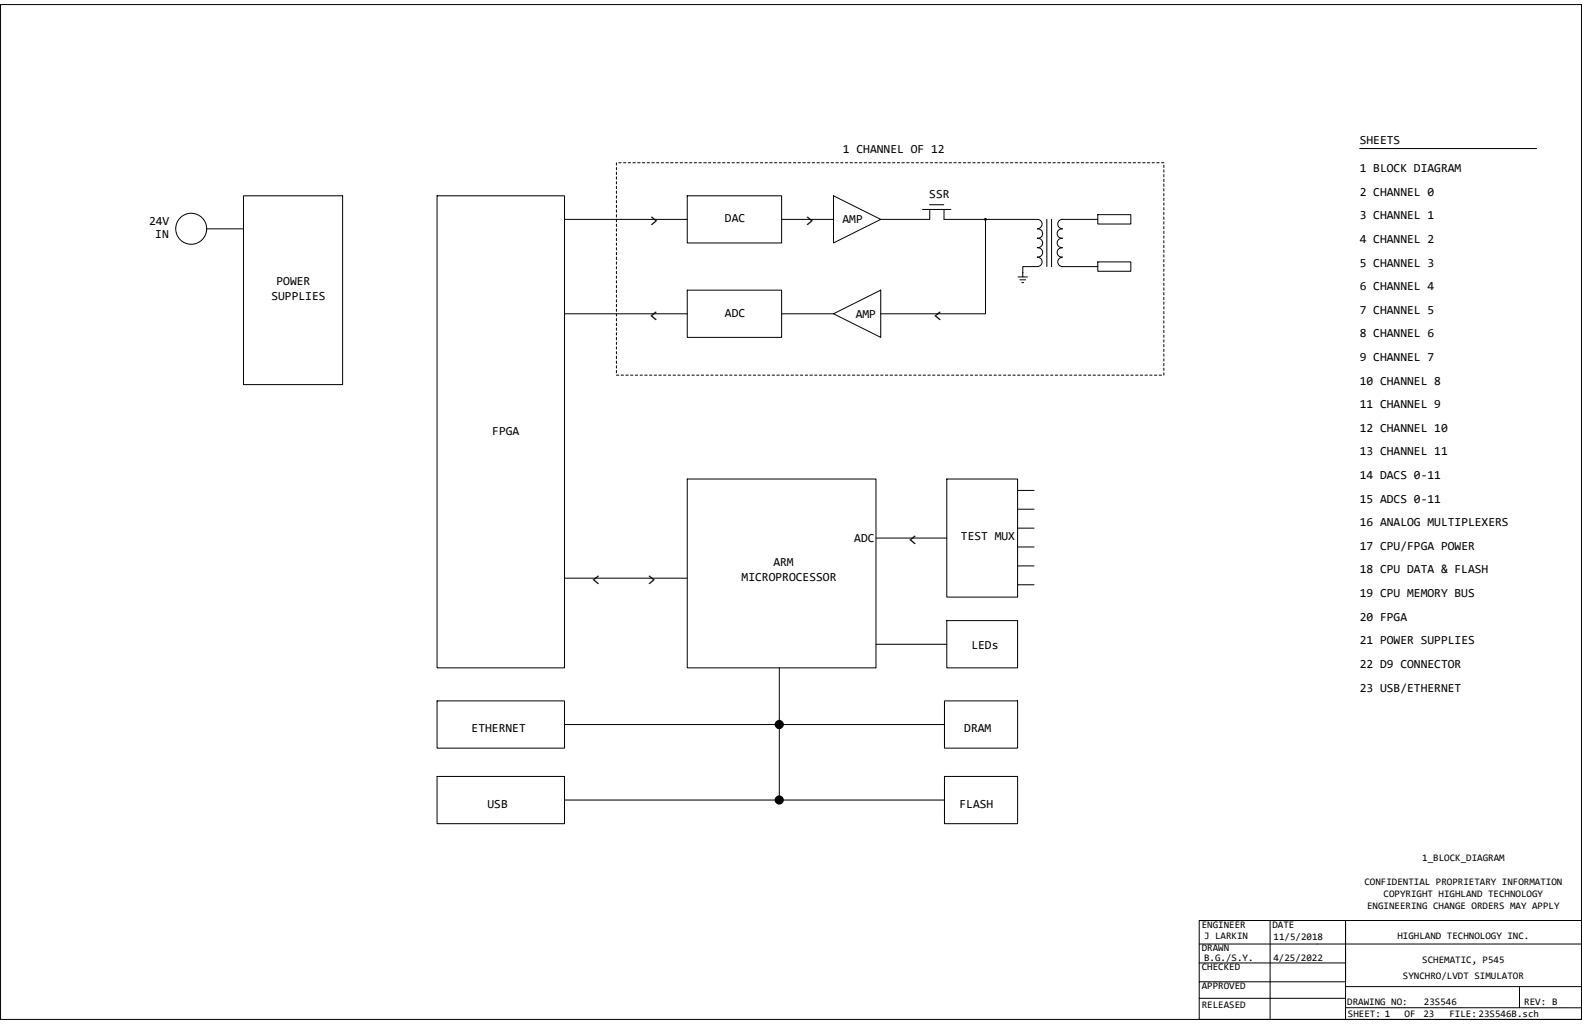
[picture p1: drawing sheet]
<svg xmlns="http://www.w3.org/2000/svg" width="432mm" height="279mm" viewBox="0 0 432 279" stroke-linecap="round" stroke-linejoin="round" font-family="sans-serif">
<g fill="none" stroke="#000" stroke-width=".27">
<path d="M.1 1.2h431.6v277h-431.6zM66.5 53.4h27v51.5h-27zM119.3 53.4h34.8v128.8h-34.8zM154.1 59.9h33.5M168.3 44.4v.6M168.3 45.7v.6M168.3 47v.6M168.3 48.3v.6M168.3 49.6v.6M168.3 50.8v.7M168.3 52.1v.7M168.3 53.4v.7"/>
<path d="M168.3 54.7v.7M168.3 56v.6M168.3 57.3v.6M168.3 58.6v.6M168.3 59.9v.6M168.9 44.4h.6M170.2 44.4h.6M171.5 44.4h.6M172.7 44.4h.7M174 44.4h.7M175.3 44.4h.7M176.6 44.4h.7"/>
<path d="M177.9 44.4h.7M179.2 44.4h.6M180.5 44.4h.6M181.8 44.4h.6M183.1 44.4h.6M184.4 44.4h.6M185.7 44.4h.6M186.9 44.4h.7M187.6 53.4h25.7v12.9h-25.7zM188.2 44.4h.6M189.5 44.4h.6M190.8 44.4h.6"/>
<path d="M192.1 44.4h.6M193.4 44.4h.6M194.7 44.4h.6M195.9 44.4h.7M197.2 44.4h.7M198.5 44.4h.7M199.8 44.4h.6M201.1 44.4h.7M202.4 44.4h.6M203.7 44.4h.6M205 44.4h.6M206.2 44.4h.7"/>
<path d="M207.5 44.4h.7M208.8 44.4h.7M210.1 44.4h.7M211.4 44.4h.6M212.7 44.4h.6M213.3 59.9h14.2M214 44.4h.6M215.3 44.4h.6M216.6 44.4h.6M217.8 44.4h.7M219.1 44.4h.7M220.4 44.4h.7"/>
<path d="M221.7 44.4h.7M223 44.4h.6M224.3 44.4h.6M225.6 44.4h.6M226.8 44.4h.7M227.5 53.4l12.9 6.5-12.9 6.4zM228.1 44.4h.7M229.4 44.4h.7M230.7 44.4h.7M232 44.4h.7M233.3 44.4h.6M234.6 44.4h.6"/>
<path d="M235.9 44.4h.6M237.2 44.4h.6M238.5 44.4h.6M239.8 44.4h.6M241 44.4h.7M242.3 44.4h.7M243.6 44.4h.6M244.9 44.4h.6M246.2 44.4h.6M247.5 44.4h.6M248.8 44.4h.6M250 44.4h.7"/>
<path d="M251.3 44.4h.7M251.8 57.2h7.7M252.6 44.4h.7M253.7 55.9h3.9M253.8 57.3v2.6h-13.4M253.9 44.4h.7M255.2 44.4h.7M256.5 44.4h.6M257.7 57.3v2.6h25.5a1.27 1.27 0 0 1 1.2 1.2 1.27 1.27 0 0 1-1.2 1.3M257.8 44.4h.6M259.1 44.4h.6M260.4 44.4h.6"/>
<path d="M261.6 44.4h.7M262.9 44.4h.7M264.2 44.4h.7M265.5 44.4h.7M266.8 44.4h.6M268.1 44.4h.6M269 59.9v25.7h-28.6M269.4 44.4h.6M270.7 44.4h.6M271.9 44.4h.7M273.2 44.4h.7M274.5 44.4h.7"/>
<path d="M275.8 44.4h.7M277.1 44.4h.6M278.4 44.4h.6M279.7 44.4h.6M281 44.4h.6M282.2 44.4h.7M283.5 44.4h.7M284.8 44.4h.7M285.7 59.9v12.9M286.1 44.4h.7M287 59.9v12.9M287.4 44.4h.6"/>
<path d="M288.7 44.4h.6M289.7 59.9h9.9M290 44.4h.6M290 59.9a1.27 1.27 0 0 0-1.3 1.2 1.27 1.27 0 0 0 1.3 1.3M291.3 44.4h.6M292.6 44.4h.6M293.9 44.4h.6M295.1 44.4h.7M296.4 44.4h.7M297.7 44.4h.6M299 44.4h.6M299.6 58.6h9.1v2.5h-9.1z"/>
<path d="M300.3 44.4h.6M301.6 44.4h.6M302.9 44.4h.6M304.1 44.4h.7M305.4 44.4h.7M306.7 44.4h.7M308 44.4h.7M309.3 44.4h.7M310.6 44.4h.6M311.9 44.4h.6M313.2 44.4h.6M314.5 44.4h.6"/>
<path d="M315.7 44.4h.7M317 44.4h.7M317.7 45v.7M317.7 46.3v.7M317.7 47.6v.7M317.7 48.9v.7M317.7 50.2v.6M317.7 51.5v.6M317.7 52.8v.6M317.7 54.1v.6M317.7 55.4v.6M317.7 56.6v.7"/>
<path d="M317.7 57.9v.7M317.7 59.2v.7M371.1 40.5h48.3M56.4 62.4h10.1M168.3 61.1v.7M168.3 62.4v.7M168.3 63.7v.7M168.3 65v.7M168.3 66.3v.6M168.3 67.6v.6M168.3 68.9v.6M168.3 70.1v.7"/>
<path d="M168.3 71.5v.6M168.3 72.7v.7M168.3 74v.7M168.3 75.3v.6M168.3 76.6v.6M168.3 77.9v.6M168.3 79.2v.6M187.6 79.2h25.7v12.9h-25.7zM277.9 75.6h2.5M278.4 76.3h1.5M278.9 77.1h.5M279.2 74.3v1.3"/>
<path d="M283.1 67.6a1.27 1.27 0 0 1 1.5 1.3 1.27 1.27 0 0 1-1.5 1.2h.1M283.1 65a1.27 1.27 0 0 1 1.5 1.3 1.27 1.27 0 0 1-1.5 1.2h.1M283.1 62.5a1.27 1.27 0 0 1 1.5 1.2 1.27 1.27 0 0 1-1.5 1.3h.1M283.2 70.2a1.28 1.28 0 0 1 1.2 1.3 1.28 1.28 0 0 1-1.2 1.2h-4v1.7M289.9 62.5h.1a1.27 1.27 0 0 0-1.5 1.2 1.27 1.27 0 0 0 1.5 1.3M289.9 65h.1a1.27 1.27 0 0 0-1.5 1.3 1.27 1.27 0 0 0 1.5 1.2M289.9 67.6h.1a1.27 1.27 0 0 0-1.5 1.3 1.27 1.27 0 0 0 1.5 1.2M290 70.2a1.27 1.27 0 0 0-1.3 1.3 1.27 1.27 0 0 0 1.3 1.2M299.6 72.6l-9.8 .1M299.6 71.5h9.1v2.5h-9.1zM317.7 60.5v.6M317.7 61.8v.6"/>
<path d="M317.7 63.1v.6M317.7 64.4v.6M317.7 65.7v.6M317.7 66.9v.7M317.7 68.2v.7M317.7 69.5v.6M317.7 70.8v.7M317.7 72.1v.6M317.7 73.4v.6M317.7 74.7v.6M317.7 75.9v.7M317.7 77.2v.7"/>
<path d="M317.7 78.5v.7M317.7 79.8v.7M154.1 85.6h33.5M168.3 80.5v.6M168.3 81.8v.6M168.3 83v.7M168.3 84.3v.7M168.3 85.6v.7M168.3 86.9v.6M168.3 88.2v.7M168.3 89.5v.6M168.3 90.8v.6"/>
<path d="M168.3 92.1v.6M168.3 93.3v.7M168.3 94.6v.7M168.3 95.9v.7M168.3 97.2v.7M168.3 98.5v.6M168.3 99.8v.6M213.3 85.6h14.2M227.5 85.6l12.9-6.4v12.9zM317.7 83.7v.6M317.7 85v.6M317.7 86.3v.6"/>
<path d="M317.7 87.5v.7M317.7 88.9v.6M317.7 90.1v.7M317.7 91.4v.7M317.7 92.7v.6M317.7 94v.6M317.7 95.3v.6M317.7 96.6v.6M317.7 97.9v.6M317.7 99.1v.7M317.7 81.1v.7M317.7 82.4v.6"/>
<path d="M168.3 101.1v.6M168.3 102.4h.6M169.5 102.4h.7M170.8 102.4h.7M172.1 102.4h.6M173.4 102.4h.6M174.7 102.4h.6M176 102.4h.6M177.3 102.4h.6M178.6 102.4h.6M179.8 102.4h.7M181.1 102.4h.7"/>
<path d="M182.4 102.4h.6M183.7 102.4h.7M185 102.4h.7M186.3 102.4h.6M187.6 102.4h.6M188.8 102.4h.7M190.1 102.4h.7M191.4 102.4h.7M192.7 102.4h.7M194 102.4h.7M195.3 102.4h.6M196.6 102.4h.6"/>
<path d="M197.9 102.4h.6M199.2 102.4h.6M200.4 102.4h.7M201.8 102.4h.6M203 102.4h.7M204.3 102.4h.7M205.6 102.4h.6M206.9 102.4h.6M208.2 102.4h.6M209.5 102.4h.6M210.8 102.4h.6M212 102.4h.7"/>
<path d="M213.3 102.4h.7M214.6 102.4h.7M215.9 102.4h.7M217.2 102.4h.6M218.5 102.4h.6M219.8 102.4h.6M221.1 102.4h.6M222.4 102.4h.6M223.6 102.4h.7M224.9 102.4h.7M226.2 102.4h.6M227.5 102.4h.6"/>
<path d="M228.8 102.4h.6M230.1 102.4h.6M231.4 102.4h.6M232.7 102.4h.6M233.9 102.4h.7M235.2 102.4h.7M236.5 102.4h.7M237.8 102.4h.7M239.1 102.4h.7M240.4 102.4h.6M241.7 102.4h.6M243 102.4h.6"/>
<path d="M244.2 102.4h.7M245.5 102.4h.7M246.8 102.4h.7M248.1 102.4h.7M249.4 102.4h.6M250.7 102.4h.6M252 102.4h.6M253.3 102.4h.6M254.5 102.4h.7M255.9 102.4h.6M257.1 102.4h.7M258.4 102.4h.7"/>
<path d="M259.7 102.4h.6M261 102.4h.6M262.3 102.4h.6M263.6 102.4h.6M264.9 102.4h.6M266.1 102.4h.7M267.4 102.4h.7M268.7 102.4h.7M270 102.4h.7M271.3 102.4h.6M272.6 102.4h.6M273.9 102.4h.6"/>
<path d="M275.2 102.4h.6M276.5 102.4h.6M277.7 102.4h.7M279 102.4h.7M280.3 102.4h.7M281.6 102.4h.6M282.9 102.4h.6M284.2 102.4h.6M285.5 102.4h.6M286.8 102.4h.6M288 102.4h.7M289.3 102.4h.7"/>
<path d="M290.6 102.4h.7M291.9 102.4h.7M293.2 102.4h.7M294.5 102.4h.6M295.8 102.4h.6M297.1 102.4h.6M298.3 102.4h.7M299.6 102.4h.7M300.9 102.4h.7M302.2 102.4h.7M303.5 102.4h.6M304.8 102.4h.6"/>
<path d="M306.1 102.4h.6M307.4 102.4h.6M308.7 102.4h.6M310 102.4h.6M311.2 102.4h.7M312.5 102.4h.7M313.8 102.4h.7M315.1 102.4h.6M316.4 102.4h.6M317.7 100.4v.7M317.7 101.7v.7M187.6 130.7h51.5v51.5h-51.5z"/>
<path d="M258.4 130.7h19.3v32.2h-19.3zM277.7 133.8h4.5M277.7 138.9h4.5M154.1 157.8h33.5M239.1 146.8h19.3M277.7 144.1h4.5M277.7 149.2h4.5M277.7 154.4h4.5M277.7 159.6h4.5M239.1 175.8h19.3M258.4 169.3h19.3v12.9h-19.3zM119.3 191.2h34.8v12.9h-34.8z"/>
<path d="M154.1 197.7h103.7M212.7 182.2v36.1M257.8 191.2h20v12.9h-20zM119.3 211.9h34.8v12.8h-34.8zM154.1 218.3h103.7M257.8 211.9h20v12.8h-20zM327.3 257.6h104.4M346.7 251.2h85M367.3 251.8v26.4M367.3 251.2v16.7h-40v10.3M327.3 262.7h40M327.3 267.9v-16.7h19.4v27"/>
<path d="M327.3 272.4h40M367.3 269.2h64.4M367.3 275h64.4M414.7 269.1v5.8"/>
<circle cx="52.2" cy="62.4" r="4.2"/>
</g>
<path d="M268.9 59.8l.2 .1z" fill="none" stroke="#000" stroke-width=".55"/>
<g fill="none" stroke="#000" stroke-width="1.3">
<circle cx="212.7" cy="197.7" r=".62"/>
<circle cx="212.7" cy="218.3" r=".62"/>
</g>
<g font-size="4.4">
<text x="177.3" y="61.5">&gt;</text>
<text x="219.8" y="61.5">&gt;</text>
<text x="177.3" y="87.4">&lt;</text>
<text x="254.8" y="87.3">&lt;</text>
<text x="248" y="148.5">&lt;</text>
<text x="161.5" y="159.4">&lt;</text>
<text x="176.6" y="159.3">&gt;</text>
</g>
<g font-size="3.4">
<text x="230.1" y="41.8">1 CHANNEL OF 12</text>
<text x="371.1" y="39.2">SHEETS</text>
<text x="371.1" y="47">1 BLOCK DIAGRAM</text>
<text x="371.1" y="53.4">2 CHANNEL 0</text>
<text x="253.6" y="54.1">SSR</text>
<text x="371.1" y="59.9">3 CHANNEL 1</text>
<text x="40.7" y="61.3">24V</text>
<text x="42.4" y="65.1">IN</text>
<text x="197.9" y="60.5">DAC</text>
<text x="230" y="60.7">AMP</text>
<text x="371.1" y="66.3">4 CHANNEL 2</text>
<text x="75.5" y="77.9">POWER</text>
<text x="371.1" y="72.7">5 CHANNEL 3</text>
<text x="74.1" y="81.8">SUPPLIES</text>
<text x="371.1" y="79.2">6 CHANNEL 4</text>
<text x="197.9" y="86.5">ADC</text>
<text x="233.6" y="86.6">AMP</text>
<text x="371.1" y="85.6">7 CHANNEL 5</text>
<text x="371.1" y="92.1">8 CHANNEL 6</text>
<text x="371.1" y="98.5">9 CHANNEL 7</text>
<text x="371.1" y="104.9">10 CHANNEL 8</text>
<text x="371.1" y="111.4">11 CHANNEL 9</text>
<text x="134.4" y="118.6">FPGA</text>
<text x="371.1" y="117.8">12 CHANNEL 10</text>
<text x="371.1" y="124.2">13 CHANNEL 11</text>
<text x="371.1" y="130.7">14 DACS 0‐11</text>
<text x="371.1" y="137.1">15 ADCS 0‐11</text>
<text x="371.1" y="143.6">16 ANALOG MULTIPLEXERS</text>
<text x="233.2" y="148">ADC</text>
<text x="262.3" y="147.4">TEST MUX</text>
<text x="211.1" y="154.5">ARM</text>
<text x="371.1" y="150">17 CPU/FPGA POWER</text>
<text x="202.4" y="158.6">MICROPROCESSOR</text>
<text x="371.1" y="156.5">18 CPU DATA &amp; FLASH</text>
<text x="371.1" y="162.9">19 CPU MEMORY BUS</text>
<text x="371.1" y="169.3">20 FPGA</text>
<text x="265.1" y="177">LEDs</text>
<text x="371.1" y="175.8">21 POWER SUPPLIES</text>
<text x="371.1" y="182.2">22 D9 CONNECTOR</text>
<text x="371.1" y="188.7">23 USB/ETHERNET</text>
<text x="128.7" y="199.7">ETHERNET</text>
<text x="263.2" y="199.7">DRAM</text>
<text x="133.1" y="220.4">USB</text>
<text x="261.9" y="220.4">FLASH</text>
</g>
<g font-size="2.7">
<text x="388.2" y="235.1">1_BLOCK_DIAGRAM</text>
<text x="372.4" y="241.5">CONFIDENTIAL PROPRIETARY INFORMATION</text>
<text x="377.7" y="244.7">COPYRIGHT HIGHLAND TECHNOLOGY</text>
<text x="373.1" y="247.9">ENGINEERING CHANGE ORDERS MAY APPLY</text>
<text x="328" y="253.1">ENGINEER</text>
<text x="328.6" y="256.3">J LARKIN</text>
<text x="347.3" y="253.1">DATE</text>
<text x="347.6" y="256.5">11/5/2018</text>
<text x="381.4" y="256.3">HIGHLAND TECHNOLOGY INC.</text>
<text x="328" y="259.5">DRAWN</text>
<text x="328.6" y="262.1">B.G./S.Y.</text>
<text x="347.6" y="262.1">4/25/2022</text>
<text x="388.2" y="262.7">SCHEMATIC, P545</text>
<text x="328" y="269.8">APPROVED</text>
<text x="328" y="264.7">CHECKED</text>
<text x="382.9" y="267.3">SYNCHRO/LVDT SIMULATOR</text>
<text x="328" y="275">RELEASED</text>
<text x="367.7" y="274.3">DRAWING NO:</text>
<text x="388.7" y="274.3">23S546</text>
<text x="416" y="274.3">REV: B</text>
<text x="367.9" y="277.5">SHEET: 1</text>
<text x="383.4" y="277.5">OF</text>
<text x="388.5" y="277.5">23</text>
<text x="395.6" y="277.5">FILE:23S546B.sch</text>
</g>
</svg>
